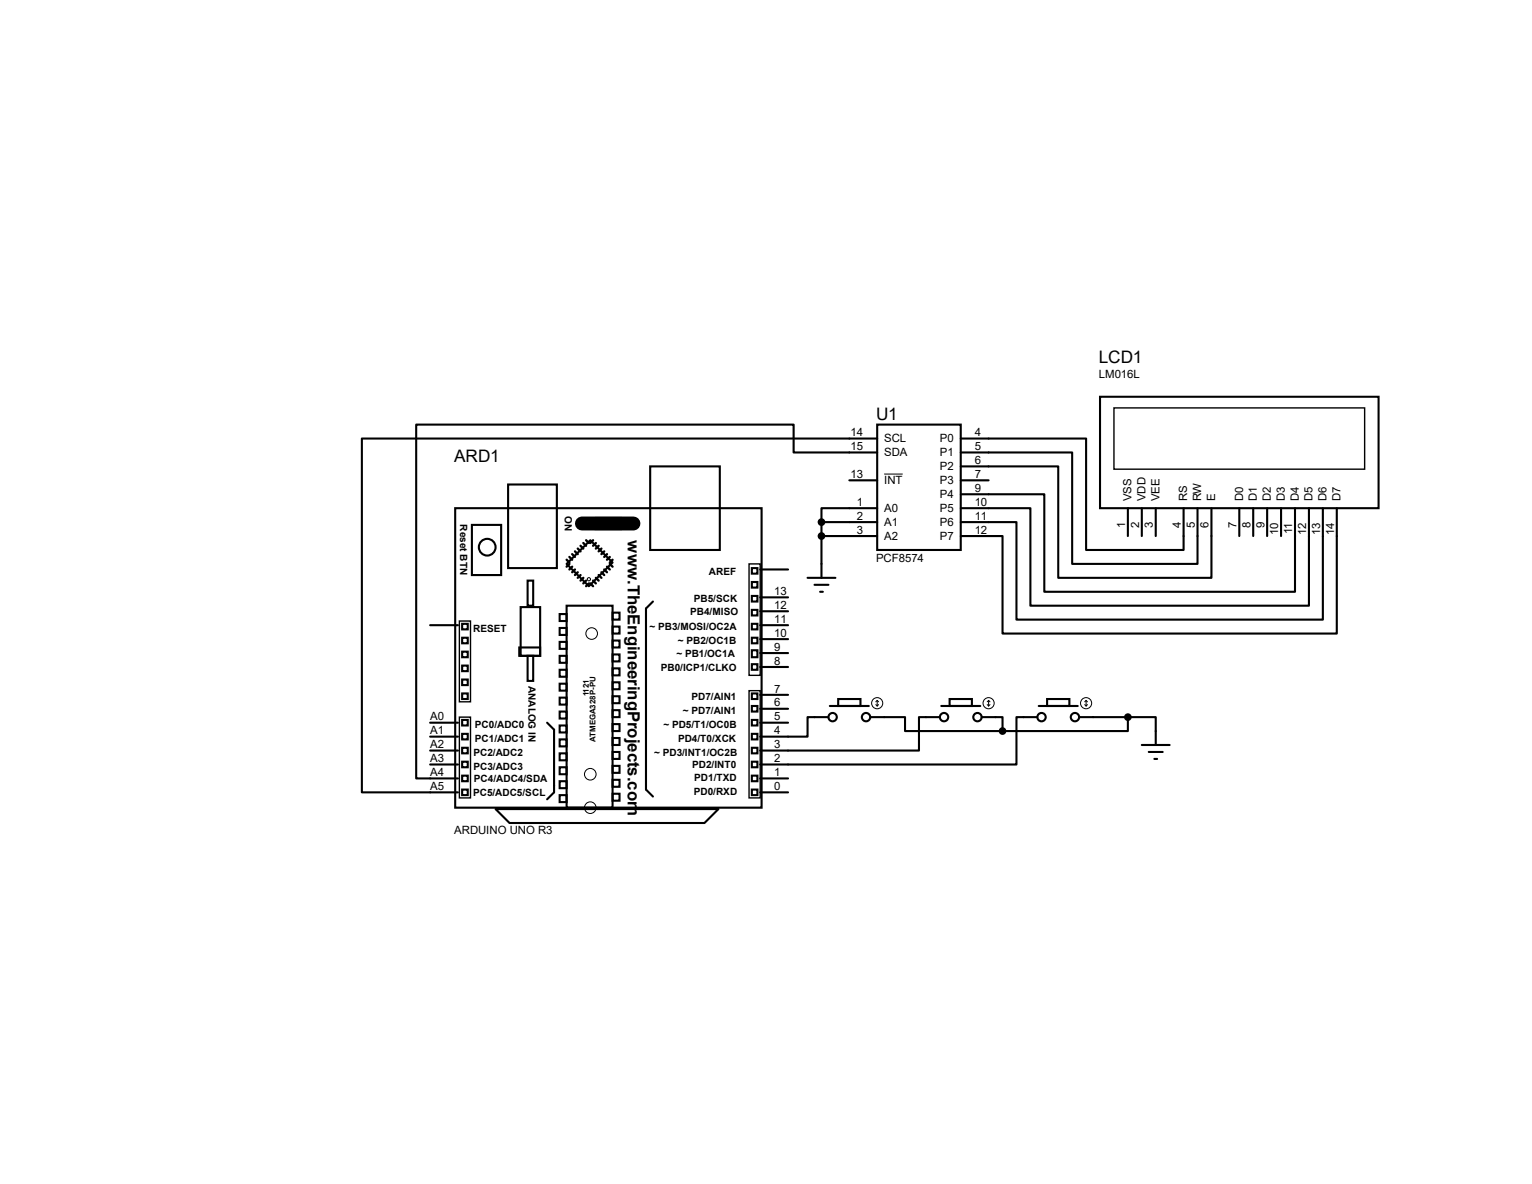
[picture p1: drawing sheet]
<svg xmlns="http://www.w3.org/2000/svg" width="279mm" height="216mm" viewBox="0 0 279 216" stroke-linecap="round" stroke-linejoin="round" font-family="sans-serif">
<g fill="none" stroke="#000" stroke-width=".38">
<path d="M160 77.4h15.2v22.9h-15.2zM160 80h-94v64.5h17.5M175.2 80h22.9v20.3h17.8v-7.6M200.6 72.3h50.8v20.4h-50.8zM83 92.7h55.9v54.6h-55.9zM86.1 95.7h5.3v9.2h-5.3zM92.7 88.3h8.9v15.3h-8.9zM107.7 98.5l4 4.1-4.3 4.3-4.1-4.1zM108.7 94.4h4.5v2.1h-4.5zM118.6 85h12.7v15.3h-12.7zM149.8 95.2h10.2M149.8 95.2v10.2"/>
<path d="M149.8 97.7h10.2M154.9 87.6h5.1M160 82.5h-15.3v-5.1h-68.8v64.5h7.6M160 92.7h-10.2v2.5M175.2 92.7h12.7v17.7h50.8v-17.7M175.2 90.1h15.3v17.8h45.7v-15.2M175.2 85h17.8v20.4h27.9v-12.7M175.2 82.5h20.3v20.3h22.9v-10.1M175.2 87.6h5.1M205.7 92.7v5M208.2 92.7v5M210.8 92.7v5"/>
<path d="M226 92.7v5M228.6 92.7v5M231.1 92.7v5M233.6 92.7v5M241.3 92.7v20.3h-55.9v-17.8h-10.2M243.8 92.7v22.8h-61v-17.8h-7.6M78.4 114h5.1M84.3 116.3h1v1h-1zM84.3 118.8h1v1h-1zM84.3 113.7h1v1.1h-1zM94.7 118.1h3.8v1.5h-3.8zM95 110.7h3.5v8.9h-3.5z"/>
<path d="M96.2 105.9h1v4.5h-1zM96.2 119.6h1v4.6h-1zM102.1 112h1.2v1.2h-1.2zM102.1 114.5h1.2v1.3h-1.2zM102.1 117.1h1.2v1.2h-1.2zM102.1 119.6h1.2v1.3h-1.2zM103.3 110.4h8.4v36.9h-8.4zM111.7 111.7h1.3v1.3h-1.3zM111.7 114.3h1.3v1.2h-1.3zM111.7 116.8h1.3v1.3h-1.3zM111.7 119.3h1.3v1.3h-1.3zM119.1 109.7l-1.3 1.3v33l1.3 1.2"/>
<path d="M137.1 103.6h1v1h-1zM137.1 108.7h1v1h-1zM137.1 111.2h1v1h-1zM137.1 113.7h1v1.1h-1zM137.1 116.3h1v1h-1zM137.1 118.6h1v1.2h-1zM137.1 106.1h1v1h-1zM138.6 119.1h5.1M138.6 116.5h5.1M138.6 114h5.1M138.6 111.5h5.1M138.6 108.9h5.1"/>
<path d="M138.6 103.8h5.1M147.3 105.4h5.1M148.5 106.6h2.6M149.6 107.9h.5M78.4 139.4h5.1M78.4 136.9h5.1M78.4 134.3h5.1M78.4 131.8h5.1M84.3 121.4h1v1h-1zM84.3 126.4h1v1.1h-1zM84.3 123.9h1v1h-1zM84.3 131.3h1v1h-1z"/>
<path d="M84.3 133.8h1v1h-1zM84.3 136.4h1v1h-1zM84.3 138.9h1v1h-1zM99.8 131.8l1.2 1.3v11.4l-1.2 1.3M102.1 122.1h1.2v1.3h-1.2zM102.1 124.7h1.2v1.2h-1.2zM102.1 127.2h1.2v1.3h-1.2zM102.1 129.8h1.2v1.2h-1.2zM102.1 132.3h1.2v1.3h-1.2zM102.1 134.8h1.2v1.3h-1.2zM102.1 137.4h1.2v1.2h-1.2zM102.1 139.9h1.2v1.3h-1.2z"/>
<path d="M111.7 121.9h1.3v1.2h-1.3zM111.7 124.4h1.3v1.3h-1.3zM111.7 127h1.3v1.2h-1.3zM111.7 129.5h1.3v1.3h-1.3zM111.7 132h1.3v1.3h-1.3zM111.7 134.6h1.3v1.2h-1.3zM111.7 137.1h1.3v1.3h-1.3zM111.7 139.7h1.3v1.2h-1.3zM137.1 121.1h1v1h-1zM137.1 126.4h1v1.1h-1zM137.1 128.7h1v1.1h-1zM137.1 131.3h1v1h-1z"/>
<path d="M137.1 133.8h1v1h-1zM137.1 136.4h1v1h-1zM137.1 138.9h1v1h-1zM138.6 131.8h5.1M138.6 129.2h5.1M138.6 126.7h5.1M138.6 121.6h5.1M151.1 130.8h-3.8v3.5h-8.7M151.3 128.7h7.2M152.9 127.5h4v1.2h-4zM158.7 130.8h6.4v2.5h17.7M171.4 130.8h-3.8v6.1h-29"/>
<path d="M171.7 128.7h7.1M173.2 127.5h4v1.2h-4zM179 130.8h3.8v2.5M189.2 130.8h-3.8v8.6h-46.8M189.4 128.7h7.2M191 127.5h4v1.2h-4zM196.8 130.8h8.9M205.7 130.8h5.1v5M205.7 130.8v2.5h-22.9M208.2 135.8h5.1M209.5 137.1h2.5M210.5 138.4h.5"/>
<path d="M84.3 141.4h1v1.1h-1zM84.3 144h1v1h-1zM90.4 147.5h40.6l-2.5 2.6h-35.6zM102.1 142.5h1.2v1.2h-1.2zM102.1 145h1.2v1.3h-1.2zM111.7 142.2h1.3v1.3h-1.3zM111.7 144.7h1.3v1.3h-1.3zM137.1 141.4h1v1.1h-1zM137.1 144h1v1h-1zM138.6 144.5h5.1M138.6 141.9h5.1"/>
<circle cx="88.9" cy="99.8" r="1.52"/>
<circle cx="151.8" cy="130.8" r=".76"/>
<circle cx="157.9" cy="130.8" r=".76"/>
<circle cx="172.2" cy="130.8" r=".76"/>
<circle cx="178.3" cy="130.8" r=".76"/>
<circle cx="189.9" cy="130.8" r=".76"/>
<circle cx="196" cy="130.8" r=".76"/>
</g>
<path d="M106.1 95.5h9.4" fill="none" stroke="#000" stroke-width="2.5"/>
<g fill="none" stroke="#000" stroke-width=".42">
<path d="M105.9 99.5l.5 .5M106.4 99l.5 .5M106.9 98.5l.5 .5M108.2 98.5l-.5 .5M108.7 99l-.5 .5M109.2 99.5l-.5 .5M103.3 102.1l.5 .5M103.8 101.6l.6 .5M103.8 102.8l-.5 .5M104.4 101l.5 .6M104.4 103.3l-.6 .5M104.9 100.5l.5 .5"/>
<path d="M104.9 103.8l-.5 .6M105.4 100l.5 .5M105.4 104.4l-.5 .5M105.9 104.9l-.5 .5M106.4 105.4l-.5 .5M106.9 105.9l-.5 .5M107.4 106.4l-.5 .5M107.7 106.4l.5 .5M108.2 105.9l.5 .5M108.7 105.4l.5 .5M109.2 104.9l.5 .5M109.7 104.4l.5 .5"/>
<path d="M109.7 100l-.5 .5M110.2 103.8l.5 .6M110.2 100.5l-.5 .5M110.7 103.3l.5 .5M110.7 101l-.5 .6M111.2 102.8l.5 .5M111.2 101.6l-.5 .5M111.7 102.1l-.5 .5"/>
</g>
<g fill="none" stroke="#000" stroke-width=".18">
<path d="M161.2 86.4h3.4M159.7 128.5l.3 .2M160 127.7v1M160 127.7l-.3 .3M160 127.7l.2 .3M160.2 128.5l-.2 .2M180 128.5l.3 .2M180.3 127.7v1M180.3 127.7l-.3 .3M180.3 127.7l.3 .3M180.6 128.5l-.3 .2M197.8 128.5l.3 .2"/>
<path d="M198.1 127.7v1M198.1 127.7l-.3 .3M198.1 127.7l.2 .3M198.3 128.5l-.2 .2"/>
<circle cx="107.4" cy="105.6" r=".3"/>
<circle cx="107.9" cy="115.5" r="1.06"/>
<circle cx="160" cy="128.2" r="1.02"/>
<circle cx="180.3" cy="128.2" r="1.02"/>
<circle cx="198.1" cy="128.2" r="1.02"/>
<circle cx="107.7" cy="141.2" r="1.06"/>
<circle cx="107.7" cy="147.3" r="1.06"/>
</g>
<path d="M203.2 74.4h45.7v11.2h-45.7zM83.8 113.2h2v14.8h-2zM136.6 102.8h2v20.3h-2zM83.8 130.8h2v14.7h-2zM136.6 125.9h2v19.6h-2z" fill="none" stroke="#000" stroke-width=".25"/>
<g fill="#000" stroke="#000" stroke-width=".38">
<circle cx="149.8" cy="95.2" r=".51"/>
<circle cx="149.8" cy="97.7" r=".51"/>
<circle cx="182.8" cy="133.3" r=".51"/>
<circle cx="205.7" cy="130.8" r=".51"/>
</g>
<g font-size="3.1">
<text x="200.4" y="66.1">LCD1</text>
<text x="159.8" y="76.6">U1</text>
<text x="82.8" y="84.2">ARD1</text>
</g>
<text font-size="3" x="114.5" y="98.5" transform="rotate(90 114.5 98.5)">www.TheEngineeringProjects.com</text>
<g font-size="2.1">
<text x="200.4" y="69">LM016L</text>
<text x="155.1" y="79.5">14</text>
<text x="155.1" y="82.1">15</text>
<text x="161.2" y="80.7">SCL</text>
<text x="161.2" y="83.2">SDA</text>
<text x="171.4" y="80.7">P0</text>
<text x="171.4" y="83.2">P1</text>
<text x="177.8" y="79.5">4</text>
<text x="177.8" y="82.1">5</text>
<text x="155.1" y="87.2">13</text>
<text x="161.2" y="88.3">INT</text>
<text x="171.4" y="85.8">P2</text>
<text x="171.4" y="88.3">P3</text>
<text x="177.8" y="84.6">6</text>
<text x="177.8" y="87.2">7</text>
<text x="177.8" y="89.7">9</text>
<text x="156.3" y="92.2">1</text>
<text x="156.3" y="94.8">2</text>
<text x="161.2" y="93.4">A0</text>
<text x="161.2" y="95.9">A1</text>
<text x="171.4" y="90.8">P4</text>
<text x="171.4" y="93.4">P5</text>
<text x="171.4" y="95.9">P6</text>
<text x="177.8" y="92.2">10</text>
<text x="177.8" y="94.8">11</text>
<text x="206.4" y="91.4" transform="rotate(-90 206.4 91.4)">VSS</text>
<text x="208.9" y="91.4" transform="rotate(-90 208.9 91.4)">VDD</text>
<text x="211.5" y="91.4" transform="rotate(-90 211.5 91.4)">VEE</text>
<text x="216.5" y="91.4" transform="rotate(-90 216.5 91.4)">RS</text>
<text x="219.1" y="91.4" transform="rotate(-90 219.1 91.4)">RW</text>
<text x="221.6" y="91.4" transform="rotate(-90 221.6 91.4)">E</text>
<text x="226.7" y="91.4" transform="rotate(-90 226.7 91.4)">D0</text>
<text x="229.2" y="91.4" transform="rotate(-90 229.2 91.4)">D1</text>
<text x="231.8" y="91.4" transform="rotate(-90 231.8 91.4)">D2</text>
<text x="234.3" y="91.4" transform="rotate(-90 234.3 91.4)">D3</text>
<text x="236.9" y="91.4" transform="rotate(-90 236.9 91.4)">D4</text>
<text x="239.4" y="91.4" transform="rotate(-90 239.4 91.4)">D5</text>
<text x="241.9" y="91.4" transform="rotate(-90 241.9 91.4)">D6</text>
<text x="244.5" y="91.4" transform="rotate(-90 244.5 91.4)">D7</text>
<text x="156.3" y="97.3">3</text>
<text x="161.2" y="98.5">A2</text>
<text x="171.4" y="98.5">P7</text>
<text x="177.8" y="97.3">12</text>
<text x="205.2" y="96.3" transform="rotate(-90 205.2 96.3)">1</text>
<text x="207.7" y="96.3" transform="rotate(-90 207.7 96.3)">2</text>
<text x="210.3" y="96.3" transform="rotate(-90 210.3 96.3)">3</text>
<text x="215.4" y="96.3" transform="rotate(-90 215.4 96.3)">4</text>
<text x="217.9" y="96.3" transform="rotate(-90 217.9 96.3)">5</text>
<text x="220.4" y="96.3" transform="rotate(-90 220.4 96.3)">6</text>
<text x="225.5" y="96.3" transform="rotate(-90 225.5 96.3)">7</text>
<text x="228.1" y="96.3" transform="rotate(-90 228.1 96.3)">8</text>
<text x="230.6" y="96.3" transform="rotate(-90 230.6 96.3)">9</text>
<text x="233.1" y="97.5" transform="rotate(-90 233.1 97.5)">10</text>
<text x="235.7" y="97.4" transform="rotate(-90 235.7 97.4)">11</text>
<text x="238.2" y="97.5" transform="rotate(-90 238.2 97.5)">12</text>
<text x="240.8" y="97.5" transform="rotate(-90 240.8 97.5)">13</text>
<text x="243.3" y="97.5" transform="rotate(-90 243.3 97.5)">14</text>
<text x="159.8" y="102.4">PCF8574</text>
<text x="141.2" y="113.6">11</text>
<text x="141.2" y="111">12</text>
<text x="141.2" y="108.5">13</text>
<text x="141.2" y="118.7">9</text>
<text x="141.2" y="116.1">10</text>
<text x="141.2" y="121.2">8</text>
<text x="78.4" y="131.4">A0</text>
<text x="141.2" y="131.4">5</text>
<text x="141.2" y="128.8">6</text>
<text x="141.2" y="126.3">7</text>
<text x="78.4" y="136.4">A2</text>
<text x="78.4" y="133.9">A1</text>
<text x="141.2" y="136.4">3</text>
<text x="141.2" y="133.9">4</text>
<text x="78.4" y="141.5">A4</text>
<text x="78.4" y="139">A3</text>
<text x="141.2" y="141.5">1</text>
<text x="141.2" y="139">2</text>
<text x="78.4" y="144.1">A5</text>
<text x="141.2" y="144.1">0</text>
<text x="82.8" y="152.1">ARDUINO UNO R3</text>
</g>
<g font-size="1.8">
<text x="83.9" y="95.6" transform="rotate(90 83.9 95.6)">Reset BTN</text>
<text x="103" y="94.1" transform="rotate(90 103 94.1)">ON</text>
<text x="129.3" y="104.8">AREF</text>
<text x="125.9" y="112.1">PB4/MISO</text>
<text x="126.5" y="109.9">PB5/SCK</text>
<text x="86.3" y="115.2">RESET</text>
<text x="118.4" y="114.9">~ PB3/MOSI/OC2A</text>
<text x="123.4" y="119.8">~ PB1/OC1A</text>
<text x="123.6" y="117.5">~ PB2/OC1B</text>
<text x="96.4" y="125.1" transform="rotate(90 96.4 125.1)">ANALOG IN</text>
<text x="120.5" y="122.3">PB0/ICP1/CLKO</text>
<text x="124.5" y="130.2">~ PD7/AIN1</text>
<text x="126.1" y="127.6">PD7/AIN1</text>
<text x="86.4" y="137.8">PC2/ADC2</text>
<text x="86.6" y="135.3">PC1/ADC1</text>
<text x="86.6" y="132.7">PC0/ADC0</text>
<text x="119.3" y="137.8">~ PD3/INT1/OC2B</text>
<text x="121" y="132.7">~ PD5/T1/OC0B</text>
<text x="123.7" y="135.3">PD4/T0/XCK</text>
<text x="86.4" y="140.3">PC3/ADC3</text>
<text x="86.4" y="142.6">PC4/ADC4/SDA</text>
<text x="126.2" y="140.1">PD2/INT0</text>
<text x="126.6" y="142.4">PD1/TXD</text>
<text x="86.3" y="145.2">PC5/ADC5/SCL</text>
<text x="126.5" y="144.9">PD0/RXD</text>
</g>
<g font-size="1.4">
<text x="107.4" y="127" transform="rotate(-90 107.4 127)">1121</text>
<text x="108.6" y="135.2" transform="rotate(-90 108.6 135.2)">ATMEGA328P-PU</text>
</g>
</svg>
